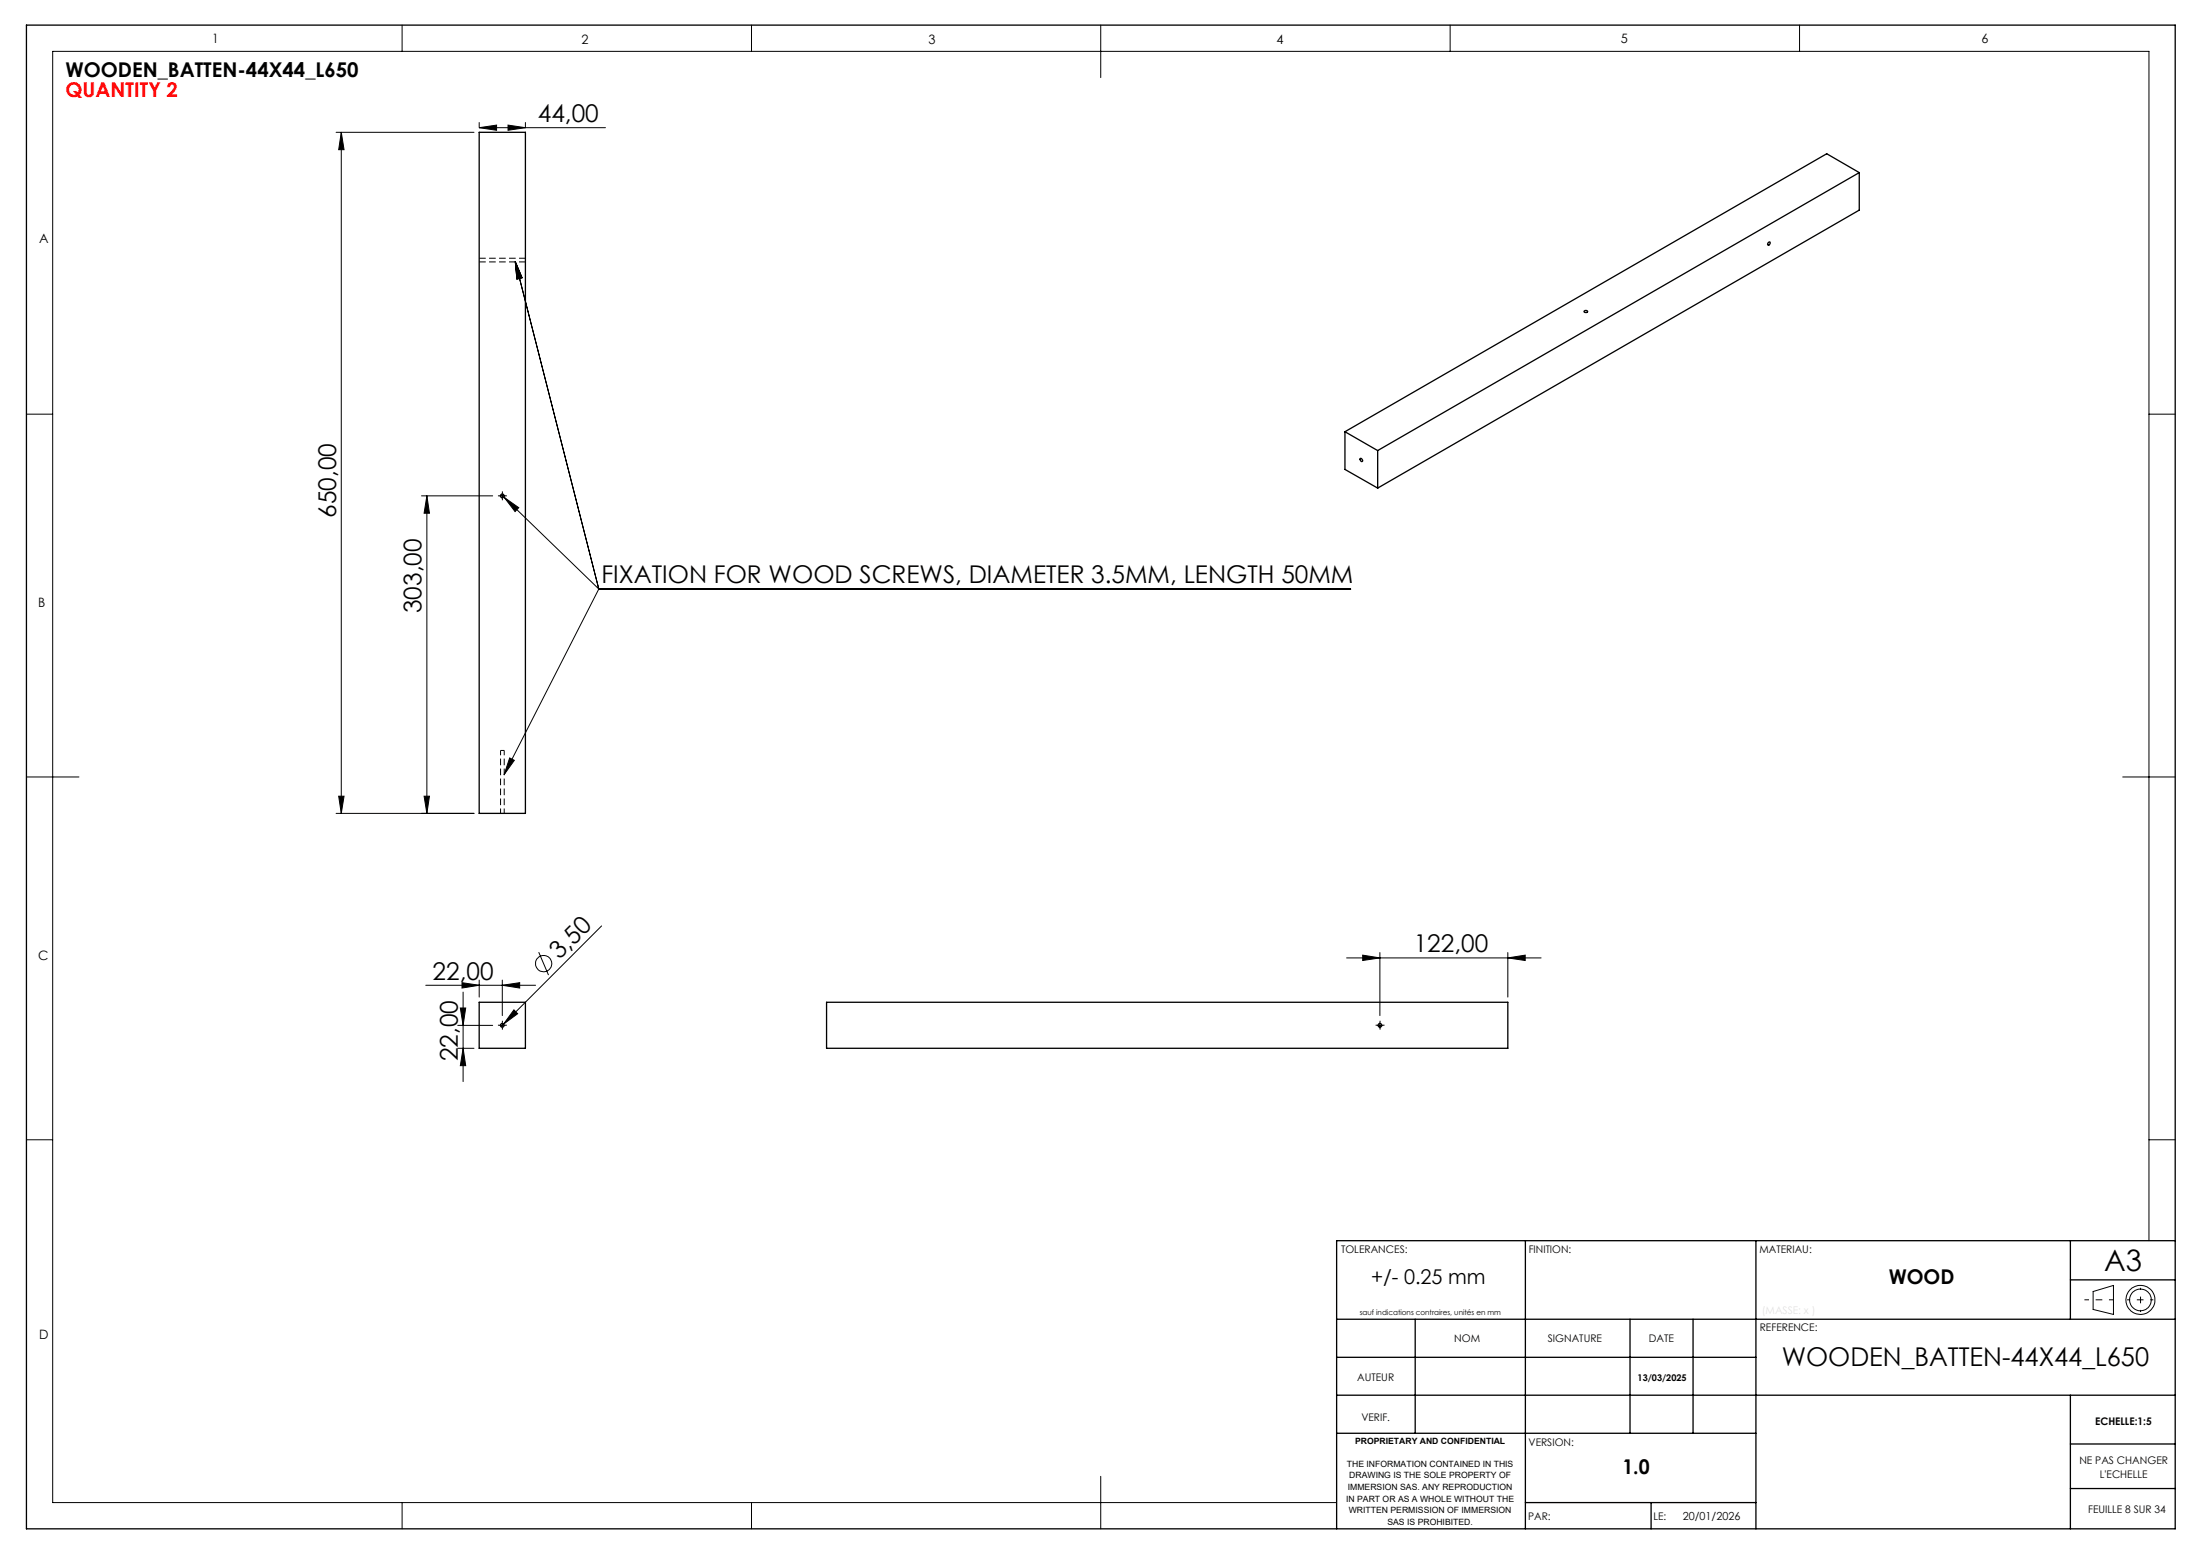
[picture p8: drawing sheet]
<svg xmlns="http://www.w3.org/2000/svg" width="420mm" height="297mm" viewBox="0 0 420 297" stroke-linecap="round" stroke-linejoin="round" font-family="sans-serif">
<g fill="none" stroke="#000" stroke-width=".25">
<path d="M5 4.8h410.1v287h-410.1zM91.4 25.3h8.9v130h-8.9zM354.8 32.9v7.2l-91.9 53.1M354.8 32.9l-91.9 53.1M354.8 32.9l-6.2-3.6-92 53.1M302.3 59.4a.31 .31 0 0 1 .4-.2 .31 .31 0 0 1 .2 .4h-.5zM337.5 46.3l.1-.1a.33 .33 0 0 1 .1 .4 .33 .33 0 0 1-.4 .1zM256.6 82.4l6.3 3.6M256.6 82.4v7.2l6.3 3.6M259.5 87.6a.33 .33 0 0 1 .4 .1 .33 .33 0 0 1 0 .4l-.3-.2zM262.9 86v7.2M91.4 191.3h8.9v8.8h-8.9z"/>
<path d="M157.7 191.3h130v8.8h-130zM291.1 236.8v55M335.1 236.8v55M395.1 236.8v15M415.1 236.8h-160v55M255.1 251.8h160M255.1 259.1h80M270.1 251.8v21.8M311 251.8v21.8M323.1 251.8v21.8M395.1 244.3h20M255.1 266.3h160"/>
<path d="M255.1 273.6h80M395.1 275.6h20M395.1 266.3v25.5M291.1 286.8h44M315.1 286.8v5M395.1 284.1h20"/>
<circle cx="95.8" cy="94.7" r=".36"/>
<circle cx="95.9" cy="195.7" r=".36"/>
<circle cx="263.3" cy="195.7" r=".34"/>
</g>
<path d="M95.5 143.2h.7M95.5 143.2v12M96.2 155.2v-12" fill="none" stroke="#000" stroke-width=".19" stroke-dasharray="1.3 .6" stroke-dashoffset=".4" stroke-linecap="butt"/>
<path d="M91.5 50h8.8M100.3 49.3h-8.8" fill="none" stroke="#000" stroke-width=".19" stroke-dasharray="1.3 .6" stroke-linecap="butt"/>
<g fill="none" stroke="#000" stroke-width=".19">
<path d="M76.7 4.8v5M143.4 4.8v5M210 4.8v10M276.7 4.8v5M343.4 4.8v5M64.1 25.3h26.4M65.1 25.3l.6 3.3h-1.1zM65.1 25.3v130M91.4 24.4l3.4-.5v1zM91.4 23.4v.9M91.4 24.4h24.1M96.9 23.9l3.4 .5-3.4 .5z"/>
<path d="M100.3 23.4v.9M98.3 49.9l1.3 3.1-1 .3zM98.3 49.9l16 62.5M5 79.1h5.1M410.1 79.1h5M80.4 94.6h13.6M81.5 94.6l.5 3.4h-1.1zM81.5 94.6v60.7M95.4 94.6h.9M95.8 94.2v1M96.2 95l2.8 1.9-.7 .7zM96.2 95l18.1 17.4"/>
<path d="M114.3 112.4h143.4M114.3 112.4l-18.1 35.4M5 148.3h10.1M64.1 155.3h26.4M64.6 152h1.1l-.6 3.3zM80.9 152h1.1l-.5 3.3zM97.3 144.7l.8 .4-1.9 2.7zM405.1 148.3h10M114.8 176.7l-19.2 19.3M81.2 188.1h21M87.3 195.7h6.7M87.8 192.4h1.1l-.5 3.3z"/>
<path d="M88.2 187.6l3.2 .5-3.2 .5zM88.4 189.4v17M91.4 187.1v3.2M95.4 195.7h.9M95.8 188.1l3.4-.5v1zM95.8 187.1v6.7M95.8 195.2v1M98.1 192.8l.7 .7-2.7 2zM102.8 181.7l1.9 4.4M257 182.8h37.1M260 182.3l3.3 .5-3.3 .5zM262.8 195.7h1"/>
<path d="M263.3 181.8v12M263.3 195.2v1M287.7 182.8l3.3-.5v1zM287.7 181.8v8.5M5 217.6h5.1M87.3 200.1h3.2M88.4 200.1l.5 3.3h-1.1zM410.1 217.6h5M410.1 236.8v-227h-400v277h245M399.4 246.5l3.9-1.1v5.5l-3.9-1zM76.7 286.8v5M143.4 286.8v5"/>
<path d="M210 281.8v10"/>
<circle cx="103.7" cy="183.9" r="1.56"/>
<circle cx="408.4" cy="248.1" r="2.08"/>
<circle cx="408.4" cy="248.1" r="2.78"/>
</g>
<path d="M95.4 94.6h-.4M95.9 94.1v-.3M95.9 95.1v.4M96.4 94.6h.3M95.4 195.7h-.4M95.9 195.2v-.4M95.9 196.2v.3M96.4 195.7h.3M262.8 195.7h-.3M263.3 195.2v-.4M263.3 196.2v.3M263.8 195.7h.4" fill="none" stroke="#000" stroke-width=".19" stroke-dasharray="30.5 1.3 1.3 1.3" stroke-linecap="butt"/>
<path d="M397.8 248.1h5.5" fill="none" stroke="#000" stroke-width=".19" stroke-dasharray="30.5 1.3 1.3 1.3" stroke-dashoffset="29.6" stroke-linecap="butt"/>
<path d="M408.5 245.8v4.6" fill="none" stroke="#000" stroke-width=".19" stroke-dasharray="30.5 1.3 1.3 1.3" stroke-dashoffset="30.1" stroke-linecap="butt"/>
<path d="M405.9 248.1h5" fill="none" stroke="#000" stroke-width=".19" stroke-dasharray="30.5 1.3 1.3 1.3" stroke-dashoffset="29.9" stroke-linecap="butt"/>
<g fill="#000">
<path d="M98.1 192.8l.7 .7-2.7 2z"/>
<path d="M96.9 23.9l3.4 .5-3.4 .5zM91.4 24.4l3.4-.5v1z"/>
<path d="M64.6 152h1.1l-.6 3.3zM65.1 25.3l.6 3.3h-1.1z"/>
<path d="M97.3 144.7l.8 .4-1.9 2.7zM96.2 95l2.8 1.9-.7 .7zM98.3 49.9l1.3 3.1-1 .3zM98.3 49.9l1.3 3.1-1 .3z"/>
<path d="M87.8 192.4h1.1l-.5 3.3zM88.4 200.1l.5 3.3h-1.1zM81.5 94.6l.5 3.4h-1.1zM80.9 152h1.1l-.5 3.3z"/>
<path d="M95.8 188.1l3.4-.5v1zM88.2 187.6l3.2 .5-3.2 .5z"/>
<path d="M260 182.3l3.3 .5-3.3 .5zM287.7 182.8l3.3-.5v1z"/>
</g>
<text font-size="5.6" x="401.5" y="242.6">A3</text>
<text font-size="4.9" x="340" y="260.7">WOODEN_BATTEN-44X44_L650</text>
<g font-size="4.7">
<text x="102.6" y="23.3">44,00</text>
<text x="64.1" y="98.8" transform="rotate(-90 64.1 98.8)">650,00</text>
<text x="114.8" y="111.4">FIXATION FOR WOOD SCREWS, DIAMETER 3.5MM, LENGTH 50MM</text>
<text x="80.5" y="117" transform="rotate(-90 80.5 117)">303,00</text>
<text x="106.8" y="183.3" transform="rotate(-45 106.8 183.3)">3,50</text>
<text x="269.8" y="181.8">122,00</text>
<text x="82.6" y="187">22,00</text>
<text x="87.4" y="202.6" transform="rotate(-90 87.4 202.6)">22,00</text>
</g>
<g font-size="3.9">
<text x="12.5" y="14.7">WOODEN_BATTEN-44X44_L650</text>
<text x="261.6" y="245">+/- 0.25 mm</text>
<text x="360.4" y="245">WOOD</text>
<text x="309.6" y="281.3">1.0</text>
</g>
<text font-size="3.9" fill="#f00" x="12.5" y="18.6">QUANTITY 2</text>
<g font-size="2.5">
<text x="40.5" y="8.2">1</text>
<text x="110.9" y="8.4">2</text>
<text x="177.2" y="8.4">3</text>
<text x="243.6" y="8.4">4</text>
<text x="309.3" y="8.2">5</text>
<text x="378.1" y="8.2">6</text>
<text x="7.4" y="46.4">A</text>
<text x="7.3" y="115.8">B</text>
<text x="7.3" y="183.3">C</text>
<text x="7.5" y="255.6">D</text>
</g>
<text font-size="2.1" x="321.1" y="290.1">20/01/2026</text>
<g font-size="2">
<text x="255.9" y="239.1">TOLERANCES:</text>
<text x="291.7" y="239.1">FINITION:</text>
<text x="335.7" y="239.1">MATERIAU:</text>
<text x="277.5" y="256.1">NOM</text>
<text x="295.4" y="256.1">SIGNATURE</text>
<text x="314.6" y="256.1">DATE</text>
<text x="335.8" y="254">REFERENCE:</text>
<text x="259" y="263.6">AUTEUR</text>
<text x="259.8" y="271.2">VERIF.</text>
<text x="291.7" y="276">VERSION:</text>
<text x="399.8" y="272">ECHELLE:1:5</text>
<text x="396.8" y="279.5">NE PAS CHANGER</text>
<text x="400.7" y="282">L'ECHELLE</text>
<text x="291.6" y="290.1">PAR:</text>
<text x="315.5" y="290.1">LE:</text>
<text x="398.5" y="288.7">FEUILLE 8 SUR 34</text>
</g>
<text font-size="1.8" x="312.5" y="263.7">13/03/2025</text>
<g font-size="1.6">
<text x="258.6" y="275.6">PROPRIETARY AND CONFIDENTIAL</text>
<text x="257" y="280">THE INFORMATION CONTAINED IN THIS</text>
<text x="256.9" y="286.6">IN PART OR AS A WHOLE WITHOUT THE</text>
<text x="257.2" y="284.4">IMMERSION SAS. ANY REPRODUCTION</text>
<text x="257.5" y="282.2">DRAWING IS THE SOLE PROPERTY OF</text>
<text x="257.4" y="288.8">WRITTEN PERMISSION OF IMMERSION</text>
<text x="264.8" y="291">SAS IS PROHIBITED.</text>
</g>
<text font-size="1.4" x="259.5" y="251">sauf indications contraires, unités en mm</text>
</svg>
